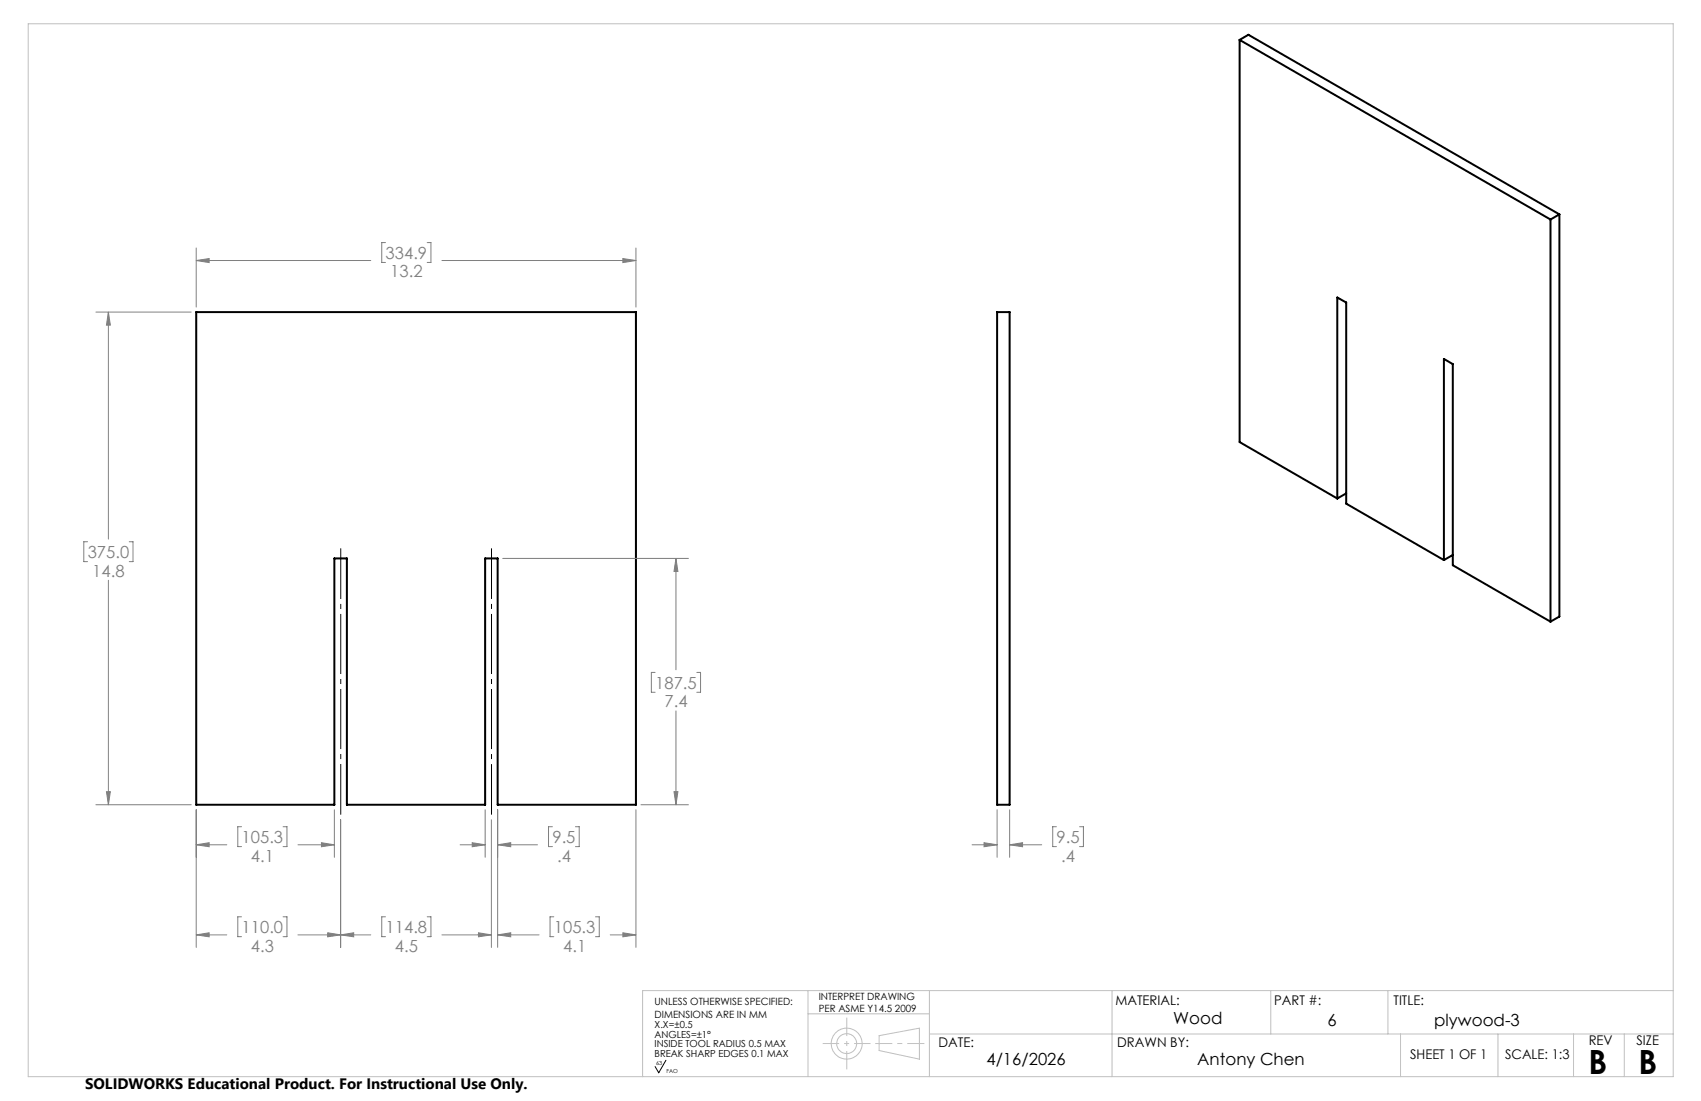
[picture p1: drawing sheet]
<svg xmlns="http://www.w3.org/2000/svg" width="432mm" height="279mm" viewBox="0 0 432 279" stroke-linecap="round" stroke-linejoin="round" font-family="sans-serif">
<path d="M314.7 10.1l78.9 45.6M314.7 10.1l2.2-1.3 79 45.6M314.7 10.1v102.1l24.8 14.3M393.6 55.7v102.1M395.9 54.4l-2.3 1.3M395.9 54.4v102.1l-2.3 1.3M49.8 79.2h111.6v125h-35.1v-62.5h-3.1v62.5h-35.1v-62.5h-3.2v62.5h-35.1zM253.1 79.2h3.2v125h-3.2zM339.5 126.5v-51l2.2 1.3v51l24.8 14.3M341.7 125.2l-2.2 1.3M366.5 142.1v-51l2.3 1.3v51l24.8 14.4M368.8 140.8l-2.3 1.3" fill="none" stroke="#000" stroke-width=".51"/>
<g fill="none" stroke="#808080" stroke-width=".25">
<path d="M24.3 79.2h24.2M27.5 79.2l.5 3.3h-1zM27.5 79.2v57.6M49.8 66.1l3.3-.5v1zM49.8 62.9v15M49.8 66.1h44.3M97.9 61.6h-1v5h1M108.4 61.6h1v5h-1M112.2 66.1h49.2M158.1 65.6l3.3 .5-3.3 .5zM161.4 62.9v15M22.2 137.5h-.9v5h.9"/>
<path d="M32.8 137.5h1v5h-1M27.5 147.2v57M127.6 141.7h47.2M171.6 141.7l.5 3.3h-1zM171.6 141.7v28.3M166.3 170.6h-1v5.1h1M176.9 170.6h.9v5.1h-.9M171.6 180.4v23.8M24.3 204.2h24.2M27 200.9h1l-.5 3.3zM49.8 214.4l3.3-.5v1zM49.8 205.5v34.9"/>
<path d="M49.8 214.4h7.8M61.3 209.8h-.9v5h.9M71.9 209.8h.9v5h-.9M75.6 214.4h9.3M81.6 213.9l3.3 .5-3.3 .5zM84.9 205.5v12.1M86.5 208v32.4M116.8 214.4h6.4M119.9 213.9l3.3 .5-3.3 .5zM123.2 205.5v12.1M124.7 208v32.4M126.3 214.4l3.3-.5v1z"/>
<path d="M126.3 205.5v34.9M126.3 214.4h10.2M140.2 209.8h-1v5h1M146.1 209.8h.9v5h-.9M161.4 205.5v34.9M162.7 204.2h12.1M171.1 200.9h1l-.5 3.3zM246.8 214.4h6.3M249.8 213.9l3.3 .5-3.3 .5zM253.1 205.5v12.1M256.3 214.4l3.3-.5v1zM256.3 214.4h8.1"/>
<path d="M256.3 205.5v12.1M268.2 209.8h-1v5h1M274 209.8h1v5h-1M49.8 237.2l3.3-.5v1zM49.8 237.2h7.8M61.3 232.7h-.9v5h.9M71.9 232.7h.9v5h-.9M75.6 237.2h18.5M83.2 236.7l3.3 .5-3.3 .5zM86.5 237.2l3.3-.5v1zM97.9 232.7h-1v5h1M108.4 232.7h1v5h-1"/>
<path d="M112.2 237.2h12.5M121.5 236.7l3.2 .5-3.2 .5zM126.3 237.2l3.3-.5v1zM126.3 237.2h10.5M140.6 232.7h-1v5h1M151.2 232.7h.9v5h-.9M154.9 237.2h6.5M158.1 236.7l3.3 .5-3.3 .5z"/>
</g>
<g fill="none" stroke="#c0c0c0" stroke-width=".25">
<path d="M7.2 6h417.5v267.2h-417.5zM205.1 251.4v21.7M205.1 257.3h30.8M235.9 251.4v21.8M282.3 251.4v21.8M322.6 251.4v11M352.3 251.4v11M424.7 251.4h-261.6v21.8M223.2 262.8l10.2-1.9v7.9l-10.2-2.2zM235.9 262.4h188.8M355.5 262.4v10.8M380.3 262.4v10.8"/>
<path d="M399.5 262.4v10.8M412.3 262.4v10.8"/>
<circle cx="214.9" cy="264.8" r="3.9"/>
<circle cx="214.9" cy="264.8" r="2.52"/>
</g>
<path d="M86.5 139.2v67.5M124.8 139.2v67.5" fill="none" stroke="#000" stroke-width=".25" stroke-dasharray="15.2 1.3 1.3 1.3" stroke-dashoffset="2.4" stroke-linecap="butt"/>
<path d="M214.9 258.3v13.1" fill="none" stroke="#c0c0c0" stroke-width=".25" stroke-dasharray="15.2 1.3 1.3 1.3" stroke-dashoffset="10.6" stroke-linecap="butt"/>
<path d="M208.9 264.8h12.1" fill="none" stroke="#c0c0c0" stroke-width=".25" stroke-dasharray="15.2 1.3 1.3 1.3" stroke-dashoffset="11.1" stroke-linecap="butt"/>
<path d="M222.2 264.8h12.4" fill="none" stroke="#c0c0c0" stroke-width=".25" stroke-dasharray="15.2 1.3 1.3 1.3" stroke-dashoffset="10.9" stroke-linecap="butt"/>
<path d="M169.1 269.1l-1.9 3.1-.9-1.5" fill="none" stroke="#000" stroke-width=".25"/>
<path d="M49.8 66.1l3.3-.5v1zM158.1 65.6l3.3 .5-3.3 .5zM27 200.9h1l-.5 3.3zM27.5 79.2l.5 3.3h-1zM83.2 236.7l3.3 .5-3.3 .5zM49.8 237.2l3.3-.5v1zM86.5 237.2l3.3-.5v1zM121.5 236.7l3.2 .5-3.2 .5zM171.6 141.7l.5 3.3h-1zM171.1 200.9h1l-.5 3.3zM119.9 213.9l3.3 .5-3.3 .5zM126.3 214.4l3.3-.5v1zM81.6 213.9l3.3 .5-3.3 .5zM49.8 214.4l3.3-.5v1zM126.3 237.2l3.3-.5v1zM158.1 236.7l3.3 .5-3.3 .5zM249.8 213.9l3.3 .5-3.3 .5zM256.3 214.4l3.3-.5v1z" fill="#808080"/>
<g font-size="8.5">
<text x="403.2" y="272.6">B</text>
<text x="415.9" y="272.6">B</text>
</g>
<g font-size="4.2" fill="#808080">
<text x="97.9" y="65.7">334.9</text>
<text x="99.1" y="70.4">13.2</text>
<text x="22.3" y="141.6">375.0</text>
<text x="23.4" y="146.3">14.8</text>
<text x="166.3" y="174.7">187.5</text>
<text x="168.7" y="179.5">7.4</text>
<text x="61.3" y="213.9">105.3</text>
<text x="140.2" y="213.9">9.5</text>
<text x="268.2" y="213.9">9.5</text>
<text x="63.7" y="218.7">4.1</text>
<text x="141.4" y="218.7">.4</text>
<text x="269.4" y="218.7">.4</text>
<text x="61.3" y="236.8">110.0</text>
<text x="97.9" y="236.8">114.8</text>
<text x="140.6" y="236.8">105.3</text>
<text x="63.7" y="241.5">4.3</text>
<text x="100.2" y="241.5">4.5</text>
<text x="143" y="241.5">4.1</text>
</g>
<g font-size="4.2">
<text x="297.8" y="259.9">Wood</text>
<text x="337" y="260.3">6</text>
<text x="364.1" y="260.3">plywood-3</text>
<text x="250.4" y="270.4">4/16/2026</text>
<text x="303.9" y="270.4">Antony Chen</text>
</g>
<text font-size="3.8" x="21.6" y="276.3">SOLIDWORKS Educational Product. For Instructional Use Only.</text>
<g font-size="3.4">
<text x="283.1" y="255">MATERIAL:</text>
<text x="323.4" y="255">PART #:</text>
<text x="353.8" y="255">TITLE:</text>
<text x="238.3" y="265.8">DATE:</text>
<text x="283.6" y="265.8">DRAWN BY:</text>
<text x="358" y="268.8">SHEET 1 OF 1</text>
<text x="382.1" y="268.8">SCALE: 1:3</text>
<text x="403.3" y="265.2">REV</text>
<text x="415.4" y="265.2">SIZE</text>
</g>
<g font-size="2.5">
<text x="166.2" y="255.1">UNLESS OTHERWISE SPECIFIED:</text>
<text x="207.8" y="253.8">INTERPRET DRAWING</text>
<text x="207.8" y="256.7">PER ASME Y14.5 2009</text>
<text x="166.2" y="258.4">DIMENSIONS ARE IN MM</text>
<text x="166.2" y="260.9">X.X=±0.5</text>
<text x="166.2" y="263.4">ANGLES=±1°</text>
<text x="166.2" y="265.8">INSIDE TOOL RADIUS 0.5 MAX</text>
<text x="166.2" y="268.3">BREAK SHARP EDGES 0.1 MAX</text>
</g>
<g font-size="1.4">
<text x="166.6" y="270.3">63</text>
<text x="169.2" y="272.2">FAO</text>
</g>
</svg>
